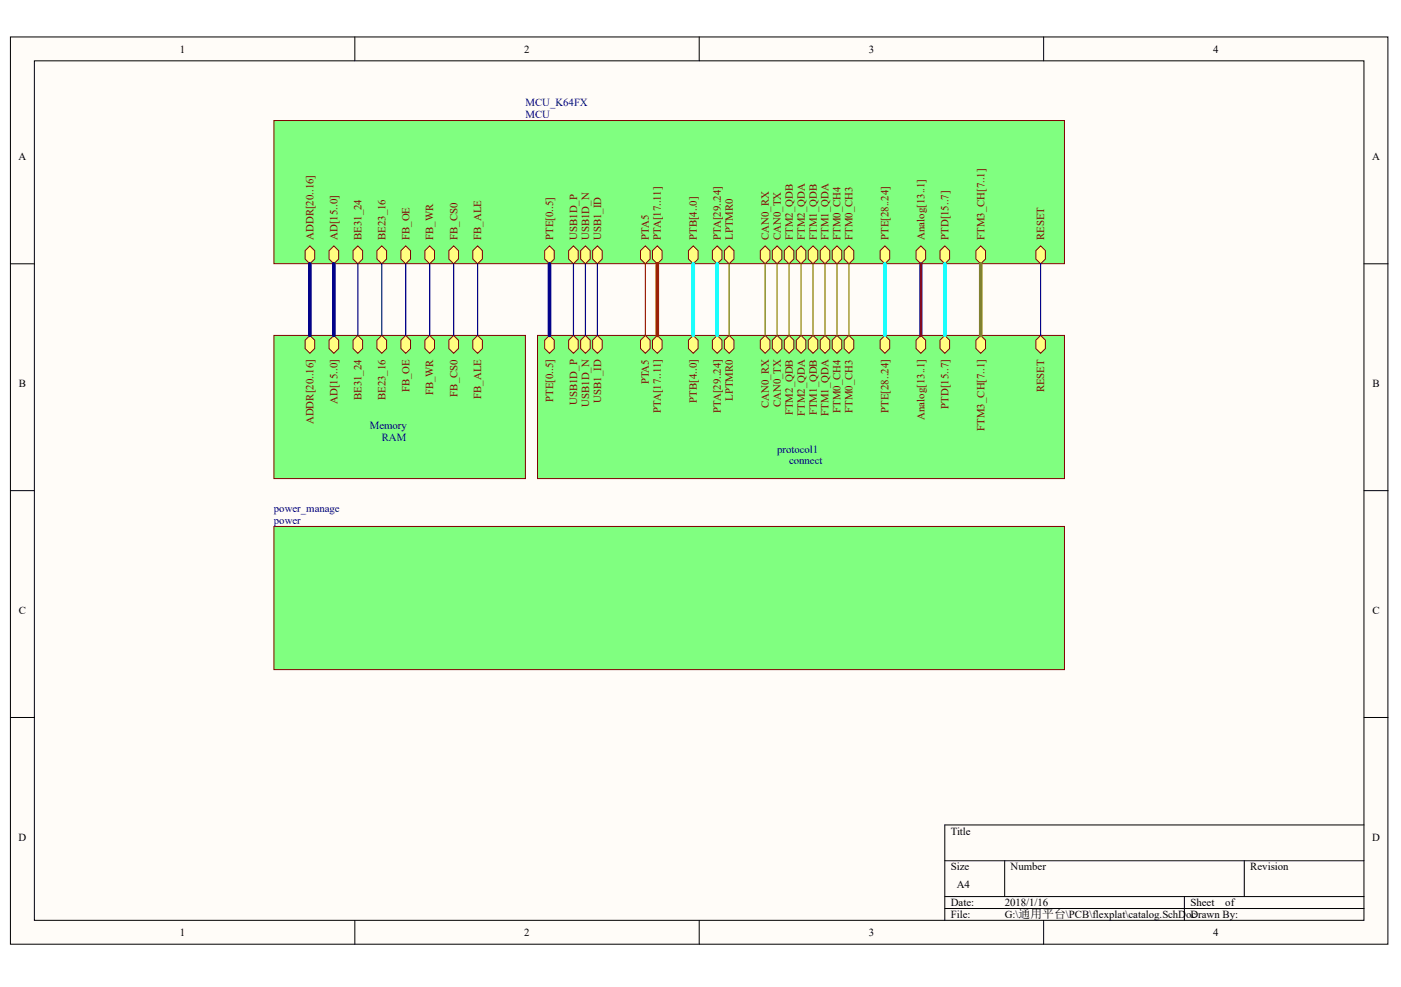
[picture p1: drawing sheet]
<svg xmlns="http://www.w3.org/2000/svg" width="287mm" height="202mm" viewBox="0 0 287 202" stroke-linecap="round" stroke-linejoin="round" font-family="sans-serif">
<g fill="#fffcf8" stroke="#000" stroke-width=".2">
<path d="M2.1 7.6h282v185.8h-282z"/>
<path d="M7 12.5h272.2v176h-272.2z"/>
</g>
<g fill="none" stroke="#000" stroke-width=".2">
<path d="M72.6 7.6v4.9M143.1 7.6v4.9M213.6 7.6v4.9M2.1 54h4.9M279.2 54h5M2.1 100.5h4.9M279.2 100.5h5M2.1 146.9h4.9M279.2 146.9h5M193.4 176.3h85.8M205.7 176.3v7.3M254.7 176.3v7.3"/>
<path d="M279.2 169h-85.8v19.5M72.6 188.5v4.9M143.1 188.5v4.9M193.4 183.6h85.8M193.4 186.1h85.8M213.6 188.5v4.9M242.5 183.6v4.9"/>
</g>
<path d="M56.1 24.7h161.8v29.3h-161.8z" fill="#80ff80" stroke="#800000" stroke-width=".2"/>
<g fill="#ffff80" stroke="#800000" stroke-width=".2">
<path d="M111.5 51.3l1-.9 1 .9v1.7l-1 1-1-1z" fill-rule="evenodd"/>
<path d="M62.5 51.3l.9-.9 1 .9v1.7l-1 1-.9-1z" fill-rule="evenodd"/>
<path d="M67.4 51.3l.9-.9 1 .9v1.7l-1 1-.9-1z" fill-rule="evenodd"/>
<path d="M72.3 51.3l1-.9 .9 .9v1.7l-.9 1-1-1z" fill-rule="evenodd"/>
<path d="M77.2 51.3l1-.9 .9 .9v1.7l-.9 1-1-1z" fill-rule="evenodd"/>
<path d="M82.1 51.3l1-.9 .9 .9v1.7l-.9 1-1-1z" fill-rule="evenodd"/>
<path d="M87 51.3l1-.9 .9 .9v1.7l-.9 1-1-1z" fill-rule="evenodd"/>
<path d="M91.9 51.3l1-.9 1 .9v1.7l-1 1-1-1z" fill-rule="evenodd"/>
<path d="M96.8 51.3l1-.9 1 .9v1.7l-1 1-1-1z" fill-rule="evenodd"/>
<path d="M116.4 51.3l1-.9 1 .9v1.7l-1 1-1-1z" fill-rule="evenodd"/>
<path d="M118.9 51.3l.9-.9 1 .9v1.7l-1 1-.9-1z" fill-rule="evenodd"/>
<path d="M121.3 51.3l1-.9 1 .9v1.7l-1 1-1-1z" fill-rule="evenodd"/>
<path d="M212.1 51.3l.9-.9 1 .9v1.7l-1 1-.9-1z" fill-rule="evenodd"/>
<path d="M199.8 51.3l1-.9 1 .9v1.7l-1 1-1-1z" fill-rule="evenodd"/>
<path d="M192.4 51.3l1-.9 1 .9v1.7l-1 1-1-1z" fill-rule="evenodd"/>
<path d="M187.5 51.3l1-.9 1 .9v1.7l-1 1-1-1z" fill-rule="evenodd"/>
<path d="M180.2 51.3l1-.9 .9 .9v1.7l-.9 1-1-1z" fill-rule="evenodd"/>
<path d="M172.8 51.3l1-.9 1 .9v1.7l-1 1-1-1z" fill-rule="evenodd"/>
<path d="M170.4 51.3l.9-.9 1 .9v1.7l-1 1-.9-1z" fill-rule="evenodd"/>
<path d="M167.9 51.3l1-.9 1 .9v1.7l-1 1-1-1z" fill-rule="evenodd"/>
<path d="M165.5 51.3l.9-.9 1 .9v1.7l-1 1-.9-1z" fill-rule="evenodd"/>
<path d="M160.6 51.3l.9-.9 1 .9v1.7l-1 1-.9-1z" fill-rule="evenodd"/>
<path d="M163 51.3l1-.9 1 .9v1.7l-1 1-1-1z" fill-rule="evenodd"/>
<path d="M155.7 51.3l.9-.9 1 .9v1.7l-1 1-.9-1z" fill-rule="evenodd"/>
<path d="M158.1 51.3l1-.9 1 .9v1.7l-1 1-1-1z" fill-rule="evenodd"/>
<path d="M148.3 51.3l1-.9 1 .9v1.7l-1 1-1-1z" fill-rule="evenodd"/>
<path d="M145.8 51.3l1-.9 1 .9v1.7l-1 1-1-1z" fill-rule="evenodd"/>
<path d="M140.9 51.3l1-.9 1 .9v1.7l-1 1-1-1z" fill-rule="evenodd"/>
<path d="M133.6 51.3l1-.9 .9 .9v1.7l-.9 1-1-1z" fill-rule="evenodd"/>
<path d="M131.1 51.3l1-.9 1 .9v1.7l-1 1-1-1z" fill-rule="evenodd"/>
</g>
<g fill="#80ff80" stroke="#800000" stroke-width=".2">
<path d="M56.1 107.8h161.8v29.3h-161.8z"/>
<path d="M110 68.7h107.9v29.3h-107.9z"/>
</g>
<g fill="#ffff80" stroke="#800000" stroke-width=".2">
<path d="M111.5 69.7l1-1 1 1v1.7l-1 1-1-1z" fill-rule="evenodd"/>
<path d="M116.4 69.7l1-1 1 1v1.7l-1 1-1-1z" fill-rule="evenodd"/>
<path d="M118.9 69.7l.9-1 1 1v1.7l-1 1-.9-1z" fill-rule="evenodd"/>
<path d="M121.3 69.7l1-1 1 1v1.7l-1 1-1-1z" fill-rule="evenodd"/>
<path d="M212.1 69.7l.9-1 1 1v1.7l-1 1-.9-1z" fill-rule="evenodd"/>
<path d="M199.8 69.7l1-1 1 1v1.7l-1 1-1-1z" fill-rule="evenodd"/>
<path d="M192.4 69.7l1-1 1 1v1.7l-1 1-1-1z" fill-rule="evenodd"/>
<path d="M187.5 69.7l1-1 1 1v1.7l-1 1-1-1z" fill-rule="evenodd"/>
<path d="M180.2 69.7l1-1 .9 1v1.7l-.9 1-1-1z" fill-rule="evenodd"/>
<path d="M172.8 69.7l1-1 1 1v1.7l-1 1-1-1z" fill-rule="evenodd"/>
<path d="M170.4 69.7l.9-1 1 1v1.7l-1 1-.9-1z" fill-rule="evenodd"/>
<path d="M167.9 69.7l1-1 1 1v1.7l-1 1-1-1z" fill-rule="evenodd"/>
<path d="M165.5 69.7l.9-1 1 1v1.7l-1 1-.9-1z" fill-rule="evenodd"/>
<path d="M160.6 69.7l.9-1 1 1v1.7l-1 1-.9-1z" fill-rule="evenodd"/>
<path d="M163 69.7l1-1 1 1v1.7l-1 1-1-1z" fill-rule="evenodd"/>
<path d="M155.7 69.7l.9-1 1 1v1.7l-1 1-.9-1z" fill-rule="evenodd"/>
<path d="M158.1 69.7l1-1 1 1v1.7l-1 1-1-1z" fill-rule="evenodd"/>
<path d="M148.3 69.7l1-1 1 1v1.7l-1 1-1-1z" fill-rule="evenodd"/>
<path d="M145.8 69.7l1-1 1 1v1.7l-1 1-1-1z" fill-rule="evenodd"/>
<path d="M140.9 69.7l1-1 1 1v1.7l-1 1-1-1z" fill-rule="evenodd"/>
<path d="M133.6 69.7l1-1 .9 1v1.7l-.9 1-1-1z" fill-rule="evenodd"/>
<path d="M131.1 69.7l1-1 1 1v1.7l-1 1-1-1z" fill-rule="evenodd"/>
</g>
<path d="M56.1 68.7h51.5v29.3h-51.5z" fill="#80ff80" stroke="#800000" stroke-width=".2"/>
<g fill="#ffff80" stroke="#800000" stroke-width=".2">
<path d="M62.5 69.7l.9-1 1 1v1.7l-1 1-.9-1z" fill-rule="evenodd"/>
<path d="M67.4 69.7l.9-1 1 1v1.7l-1 1-.9-1z" fill-rule="evenodd"/>
<path d="M72.3 69.7l1-1 .9 1v1.7l-.9 1-1-1z" fill-rule="evenodd"/>
<path d="M77.2 69.7l1-1 .9 1v1.7l-.9 1-1-1z" fill-rule="evenodd"/>
<path d="M82.1 69.7l1-1 .9 1v1.7l-.9 1-1-1z" fill-rule="evenodd"/>
<path d="M87 69.7l1-1 .9 1v1.7l-.9 1-1-1z" fill-rule="evenodd"/>
<path d="M91.9 69.7l1-1 1 1v1.7l-1 1-1-1z" fill-rule="evenodd"/>
<path d="M96.8 69.7l1-1 1 1v1.7l-1 1-1-1z" fill-rule="evenodd"/>
</g>
<path d="M73.3 54v14.7M78.2 54v14.7M83.1 54v14.7M88 54v14.7M92.9 54v14.7M97.8 54v14.7M117.4 54v14.7M119.8 54v14.7M122.3 54v14.7" fill="none" stroke="#000080" stroke-width=".25"/>
<path d="M63.4 54v14.7M68.3 54v14.7M112.5 54v14.7" fill="none" stroke="#000080" stroke-width=".74"/>
<path d="M213 54v14.7" fill="none" stroke="#00f" stroke-width=".25"/>
<path d="M200.8 54v14.7" fill="none" stroke="#808000" stroke-width=".74"/>
<path d="M141.9 54v14.7M146.8 54v14.7M181.2 54v14.7M193.4 54v14.7" fill="none" stroke="#0ff" stroke-width=".74"/>
<path d="M188.5 54v14.7" fill="none" stroke="#800080" stroke-width=".74"/>
<path d="M149.3 54v14.7M156.6 54v14.7M159.1 54v14.7M161.5 54v14.7M164 54v14.7M166.4 54v14.7M168.9 54v14.7M171.3 54v14.7M173.8 54v14.7" fill="none" stroke="#808000" stroke-width=".25"/>
<path d="M134.6 54v14.7" fill="none" stroke="#ae2100" stroke-width=".74"/>
<path d="M132.1 54v14.7" fill="none" stroke="#ae2100" stroke-width=".25"/>
<g font-size="2.2">
<text x="36.8" y="10.8">1</text>
<text x="107.3" y="10.8">2</text>
<text x="177.8" y="10.8">3</text>
<text x="248.3" y="10.8">4</text>
<text x="3.8" y="32.8">A</text>
<text x="280.9" y="32.8">A</text>
<text x="3.8" y="79.2">B</text>
<text x="281" y="79.2">B</text>
<text x="3.8" y="125.7">C</text>
<text x="281" y="125.7">C</text>
<text x="3.8" y="172.1">D</text>
<text x="194.6" y="170.9">Title</text>
<text x="280.9" y="172.1">D</text>
<text x="194.6" y="178.2">Size</text>
<text x="206.9" y="178.2">Number</text>
<text x="256" y="178.2">Revision</text>
<text x="194.6" y="185.6">Date:</text>
<text x="195.9" y="181.9">A4</text>
<text x="205.7" y="185.6">2018/1/16</text>
<text x="243.7" y="185.6">Sheet</text>
<text x="250.8" y="185.6">of</text>
<text x="36.8" y="191.7">1</text>
<text x="107.3" y="191.7">2</text>
<text x="177.8" y="191.7">3</text>
<text x="194.6" y="188">File:</text>
<text x="205.7" y="188">G:\通用平台\PCB\flexplat\catalog.SchDoc</text>
<text x="243.7" y="188">Drawn By:</text>
<text x="248.3" y="191.7">4</text>
</g>
<g font-size="2.2" fill="#000080">
<text x="107.6" y="21.8">MCU_K64FX</text>
<text x="107.6" y="24.2">MCU</text>
<text x="75.7" y="87.8">Memory</text>
<text x="78.1" y="90.2">RAM</text>
<text x="159.1" y="92.7">protocol1</text>
<text x="161.5" y="95.1">connect</text>
<text x="56.1" y="104.9">power_manage</text>
<text x="56.1" y="107.3">power</text>
</g>
<g font-size="2.2" fill="#800000">
<text x="64.2" y="49.1" transform="rotate(-90 64.2 49.1)">ADDR[20..16]</text>
<text x="69.1" y="49.1" transform="rotate(-90 69.1 49.1)">AD[15..0]</text>
<text x="74" y="49.1" transform="rotate(-90 74 49.1)">BE31_24</text>
<text x="78.9" y="49.1" transform="rotate(-90 78.9 49.1)">BE23_16</text>
<text x="83.8" y="49.1" transform="rotate(-90 83.8 49.1)">FB_OE</text>
<text x="88.7" y="49.1" transform="rotate(-90 88.7 49.1)">FB_WR</text>
<text x="93.6" y="49.1" transform="rotate(-90 93.6 49.1)">FB_CS0</text>
<text x="98.5" y="49.1" transform="rotate(-90 98.5 49.1)">FB_ALE</text>
<text x="113.2" y="49.1" transform="rotate(-90 113.2 49.1)">PTE[0..5]</text>
<text x="118.1" y="49.1" transform="rotate(-90 118.1 49.1)">USB1D_P</text>
<text x="120.6" y="49.1" transform="rotate(-90 120.6 49.1)">USB1D_N</text>
<text x="123" y="49.1" transform="rotate(-90 123 49.1)">USB1_ID</text>
<text x="132.8" y="49.1" transform="rotate(-90 132.8 49.1)">PTA5</text>
<text x="135.3" y="49.1" transform="rotate(-90 135.3 49.1)">PTA[17..11]</text>
<text x="142.7" y="49.1" transform="rotate(-90 142.7 49.1)">PTB[4..0]</text>
<text x="147.6" y="49.1" transform="rotate(-90 147.6 49.1)">PTA[29..24]</text>
<text x="150" y="49.1" transform="rotate(-90 150 49.1)">LPTMR0</text>
<text x="157.4" y="49.1" transform="rotate(-90 157.4 49.1)">CAN0_RX</text>
<text x="159.8" y="49.1" transform="rotate(-90 159.8 49.1)">CAN0_TX</text>
<text x="162.3" y="49.1" transform="rotate(-90 162.3 49.1)">FTM2_QDB</text>
<text x="164.7" y="49.1" transform="rotate(-90 164.7 49.1)">FTM2_QDA</text>
<text x="167.2" y="49.1" transform="rotate(-90 167.2 49.1)">FTM1_QDB</text>
<text x="169.6" y="49.1" transform="rotate(-90 169.6 49.1)">FTM1_QDA</text>
<text x="172.1" y="49.1" transform="rotate(-90 172.1 49.1)">FTM0_CH4</text>
<text x="174.5" y="49.1" transform="rotate(-90 174.5 49.1)">FTM0_CH3</text>
<text x="181.9" y="49.1" transform="rotate(-90 181.9 49.1)">PTE[28..24]</text>
<text x="189.3" y="49.1" transform="rotate(-90 189.3 49.1)">Analog[13..1]</text>
<text x="194.2" y="49.1" transform="rotate(-90 194.2 49.1)">PTD[15..7]</text>
<text x="201.5" y="49.1" transform="rotate(-90 201.5 49.1)">FTM3_CH[7..1]</text>
<text x="213.8" y="49.1" transform="rotate(-90 213.8 49.1)">RESET</text>
<text x="69.1" y="82.7" transform="rotate(-90 69.1 82.7)">AD[15..0]</text>
<text x="74" y="82" transform="rotate(-90 74 82)">BE31_24</text>
<text x="78.9" y="82" transform="rotate(-90 78.9 82)">BE23_16</text>
<text x="83.8" y="80.3" transform="rotate(-90 83.8 80.3)">FB_OE</text>
<text x="88.7" y="81" transform="rotate(-90 88.7 81)">FB_WR</text>
<text x="93.6" y="81.2" transform="rotate(-90 93.6 81.2)">FB_CS0</text>
<text x="98.5" y="81.7" transform="rotate(-90 98.5 81.7)">FB_ALE</text>
<text x="113.2" y="82.3" transform="rotate(-90 113.2 82.3)">PTE[0..5]</text>
<text x="118.1" y="82.9" transform="rotate(-90 118.1 82.9)">USB1D_P</text>
<text x="120.6" y="83.3" transform="rotate(-90 120.6 83.3)">USB1D_N</text>
<text x="123" y="82.4" transform="rotate(-90 123 82.4)">USB1_ID</text>
<text x="132.8" y="78.7" transform="rotate(-90 132.8 78.7)">PTA5</text>
<text x="142.7" y="82.4" transform="rotate(-90 142.7 82.4)">PTB[4..0]</text>
<text x="150" y="82.1" transform="rotate(-90 150 82.1)">LPTMR0</text>
<text x="157.4" y="83.6" transform="rotate(-90 157.4 83.6)">CAN0_RX</text>
<text x="159.8" y="83.4" transform="rotate(-90 159.8 83.4)">CAN0_TX</text>
<text x="194.2" y="83.7" transform="rotate(-90 194.2 83.7)">PTD[15..7]</text>
<text x="213.8" y="80.3" transform="rotate(-90 213.8 80.3)">RESET</text>
<text x="64.2" y="86.9" transform="rotate(-90 64.2 86.9)">ADDR[20..16]</text>
<text x="135.3" y="84.5" transform="rotate(-90 135.3 84.5)">PTA[17..11]</text>
<text x="147.6" y="84.6" transform="rotate(-90 147.6 84.6)">PTA[29..24]</text>
<text x="162.3" y="85" transform="rotate(-90 162.3 85)">FTM2_QDB</text>
<text x="164.7" y="85.1" transform="rotate(-90 164.7 85.1)">FTM2_QDA</text>
<text x="167.2" y="85" transform="rotate(-90 167.2 85)">FTM1_QDB</text>
<text x="169.6" y="85.1" transform="rotate(-90 169.6 85.1)">FTM1_QDA</text>
<text x="172.1" y="84.5" transform="rotate(-90 172.1 84.5)">FTM0_CH4</text>
<text x="174.5" y="84.5" transform="rotate(-90 174.5 84.5)">FTM0_CH3</text>
<text x="181.9" y="84.5" transform="rotate(-90 181.9 84.5)">PTE[28..24]</text>
<text x="189.3" y="86" transform="rotate(-90 189.3 86)">Analog[13..1]</text>
<text x="201.5" y="88.2" transform="rotate(-90 201.5 88.2)">FTM3_CH[7..1]</text>
</g>
</svg>
